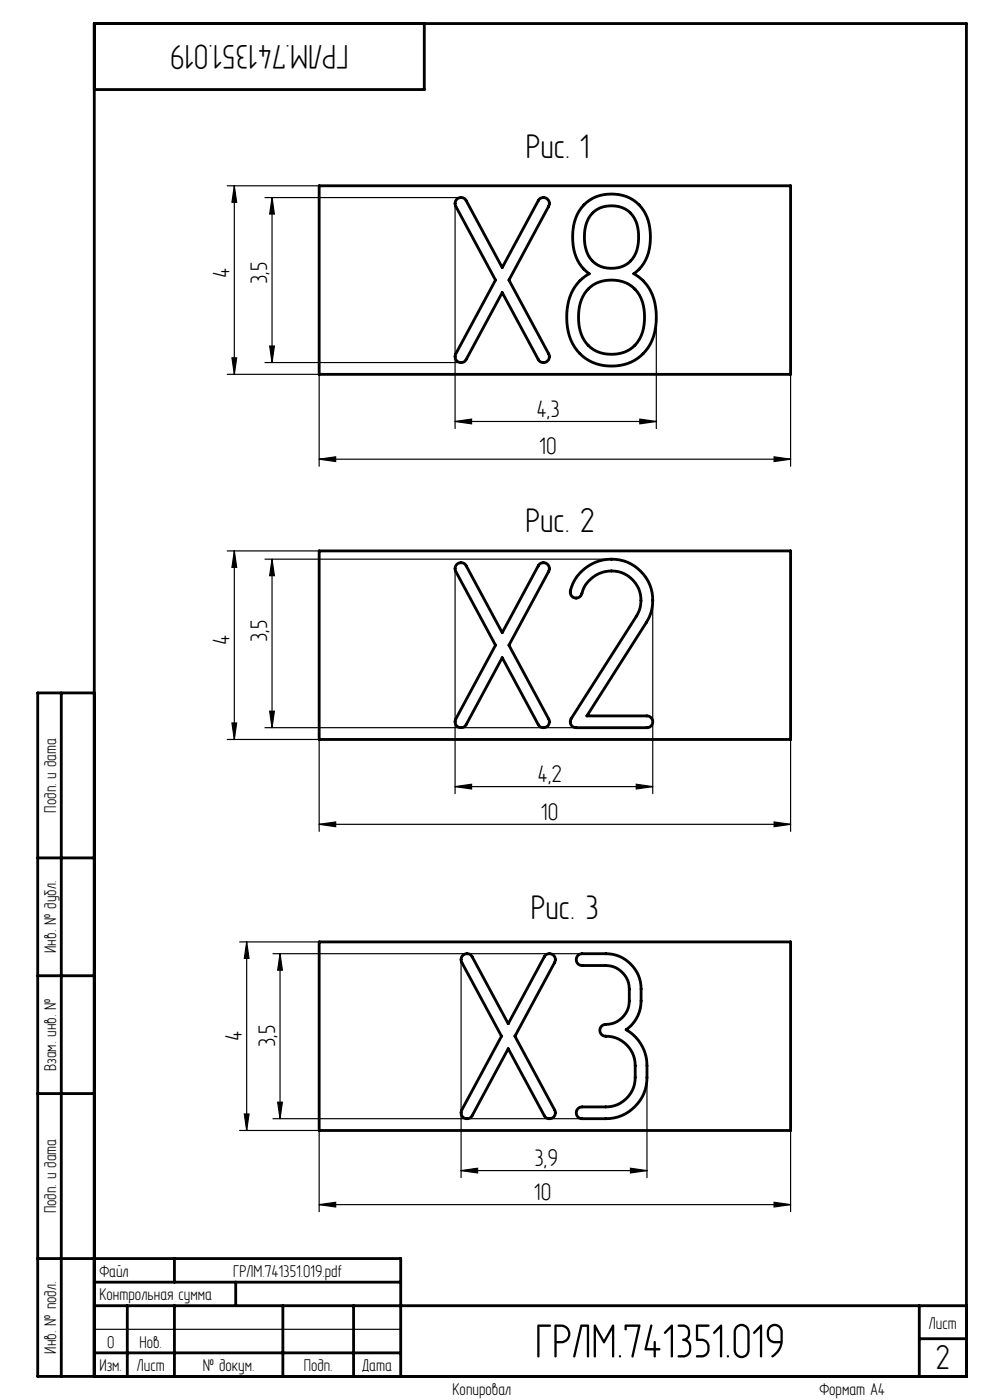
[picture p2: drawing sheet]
<svg xmlns="http://www.w3.org/2000/svg" width="210mm" height="297mm" viewBox="0 0 210 297" stroke-linecap="round" stroke-linejoin="round" font-family="sans-serif">
<g fill="none" stroke="#000" stroke-width=".25">
<path d="M48.2 39.4h19.5M49.7 39.4v40M49.7 39.4l.5 3.5h-1zM56.2 41.9h41.6M57.7 41.9v35M57.7 41.9l.5 3.5h-1zM96.5 43.2v47.7M48.2 79.4h19.5v19.5M49.2 75.9h1l-.5 3.5zM56.2 76.9h41.6M57.2 73.4h1l-.5 3.5zM139.2 69.8v21.1"/>
<path d="M167.7 79.4v19.5M67.7 97.4l3.5-.5v1zM67.7 97.4h100M96.5 89.4l3.5-.5v1zM96.5 89.4h42.7M135.7 88.9l3.5 .5-3.5 .5zM164.2 96.9l3.5 .5-3.5 .5zM48.2 116.9h19.5M49.7 116.9v40M49.7 116.9l.5 3.5h-1zM56.2 118.6h73.5M57.7 118.6v35.8"/>
<path d="M57.7 118.6l.5 3.5h-1zM96.5 120.6v47.8M138.5 127.4v41M48.2 156.9h19.5v19.5M49.2 153.4h1l-.5 3.5zM56.2 154.4h66M57.2 150.9h1l-.5 3.5zM167.7 156.9v19.5M67.7 174.9l3.5-.5v1zM67.7 174.9h100M96.5 166.9l3.5-.5v1zM96.5 166.9h42"/>
<path d="M135 166.4l3.5 .5-3.5 .5zM164.2 174.4l3.5 .5-3.5 .5zM50.8 199.8h16.9M52.3 199.8v40M52.3 199.8l.5 3.5h-1zM57.9 202.3h65.6M59.4 202.3v35M59.4 202.3l.5 3.5h-1zM97.8 203.6v46.2M50.8 239.8h16.9v17.3M51.8 236.3h1l-.5 3.5zM57.9 237.3h65.6"/>
<path d="M58.9 233.8h1l-.5 3.5zM137.2 228.6v21.2M167.7 239.8v17.3M67.7 255.6l3.5-.5v1zM67.7 255.6h100M97.8 248.3l3.5-.5v1zM97.8 248.3h39.4M133.7 247.8l3.5 .5-3.5 .5zM164.2 255.1l3.5 .5-3.5 .5zM20 282h65"/>
</g>
<path d="M139.2 67.3v2.5" fill="none" stroke="#000" stroke-width=".25" stroke-dasharray="15.2 1.3 1.3 1.3"/>
<g fill="none" stroke="#000" stroke-width=".6">
<path d="M90 5v14h-70M67.7 39.4h100v40h-100zM97 42.2a1.26 1.26 0 0 1 1.9 .4l7.6 14.2 7.7-14.2a1.25 1.25 0 0 1 1.7-.5 1.25 1.25 0 0 1 .5 1.7l-8.4 15.6 8.4 15.7a1.25 1.25 0 0 1-.5 1.7 1.25 1.25 0 0 1-1.7-.5l-7.7-14.2-7.6 14.2a1.25 1.25 0 0 1-1.7 .5 1.25 1.25 0 0 1-.5-1.7l8.4-15.7-8.4-15.6-.1-.9zM123.9 43.5a8.4 8.4 0 0 1 12.6 1.2 11.5 11.5 0 0 1-.4 11.8l-1.7 1.6a9.7 9.7 0 0 1 4.8 9.2 9.8 9.8 0 0 1-5.3 9.5 9.5 9.5 0 0 1-13.1-5.5 12.1 12.1 0 0 1 2.2-11.7l2-1.5a8.8 8.8 0 0 1-3.5-7.8 9.6 9.6 0 0 1 2.4-6.8zM125.7 45.2a5.8 5.8 0 0 1 6.4-1.1 5.8 5.8 0 0 1 3.3 5.5 6.6 6.6 0 0 1-2.7 6.6 5.7 5.7 0 0 1-8.7-4.6 8.1 8.1 0 0 1 1.7-6.4zM124.8 61.3a7.3 7.3 0 0 1 10.4 .6 10.2 10.2 0 0 1 0 10.7 7.2 7.2 0 0 1-10.9 .1 10.1 10.1 0 0 1 0-10.9zM67.7 116.9h100v40h-100zM97 119.7a1.26 1.26 0 0 1 1.9 .3l7.6 14.2 7.7-14.2a1.25 1.25 0 0 1 1.7-.5 1.25 1.25 0 0 1 .5 1.7l-8.4 15.7 8.4 15.6a1.25 1.25 0 0 1-.5 1.7 1.25 1.25 0 0 1-1.7-.5l-7.7-14.2-7.6 14.2a1.25 1.25 0 0 1-1.7 .5 1.25 1.25 0 0 1-.5-1.7l8.4-15.6-8.4-15.7-.1-.8zM123.5 121.1a8.8 8.8 0 0 1 11.7-.6 8.8 8.8 0 0 1 1.9 11.6l-12.6 19.8h12.7a1.25 1.25 0 0 1 1.3 1.2 1.25 1.25 0 0 1-1.3 1.3h-15a1.24 1.24 0 0 1-1-2l13.8-21.7a6.3 6.3 0 0 0-2.9-9.2 6.3 6.3 0 0 0-8.7 4.4 1.25 1.25 0 0 1-1.5 .9 1.25 1.25 0 0 1-.9-1.5 8.2 8.2 0 0 1 2.5-4.2zM13 147v145M20 147h-12v145h197v-287h-185v287M8 182h12"/>
<path d="M67.7 199.8h100v40h-100zM8 207h12M98.3 202.6a1.26 1.26 0 0 1 1.9 .4l7.6 14.2 7.7-14.2a1.25 1.25 0 0 1 1.7-.5 1.25 1.25 0 0 1 .5 1.7l-8.5 15.6 8.5 15.7a1.25 1.25 0 0 1-.5 1.7 1.25 1.25 0 0 1-1.7-.5l-7.7-14.2-7.6 14.2a1.25 1.25 0 0 1-1.7 .5 1.25 1.25 0 0 1-.5-1.7l8.4-15.7-8.4-15.6-.2-.9zM122.6 202.7l.9-.4h5a7.5 7.5 0 0 1 7.5 7.5 9.8 9.8 0 0 1-1.1 6.4l-1.1 1.4-1 .9a8.7 8.7 0 0 1 4.4 7.6 11.2 11.2 0 0 1-1 6.6 8.7 8.7 0 0 1-7.7 4.6h-5a1.25 1.25 0 0 1-1.3-1.2 1.25 1.25 0 0 1 1.3-1.3h5a6.2 6.2 0 0 0 6.2-6.2 10.4 10.4 0 0 0-.5-5.2 6.5 6.5 0 0 0-6.2-3.7 1.25 1.25 0 0 1-.7-1.4 1.25 1.25 0 0 1 1.2-1 5 5 0 0 0 5-5 9.9 9.9 0 0 0-.3-4.3 5.1 5.1 0 0 0-4.7-3.2h-5a1.25 1.25 0 0 1-1.2-.7 1.25 1.25 0 0 1 .3-1.4zM8 232h12M8 267h77v25M20 277h185M20 272h65M27 277v15M37 267v5M37 277v15M50 272v5"/>
<path d="M60 277v15M75 277v15M195 277v15M20 287h65M195 284h10"/>
</g>
<g fill="#000">
<path d="M57.7 41.9l.5 3.5h-1zM57.2 73.4h1l-.5 3.5zM49.7 39.4l.5 3.5h-1zM49.2 75.9h1l-.5 3.5zM49.7 116.9l.5 3.5h-1zM49.2 153.4h1l-.5 3.5zM59.4 202.3l.5 3.5h-1zM58.9 233.8h1l-.5 3.5zM52.3 199.8l.5 3.5h-1zM51.8 236.3h1l-.5 3.5z"/>
<path d="M67.7 97.4l3.5-.5v1zM164.2 96.9l3.5 .5-3.5 .5zM96.5 166.9l3.5-.5v1zM135 166.4l3.5 .5-3.5 .5zM97.8 248.3l3.5-.5v1zM133.7 247.8l3.5 .5-3.5 .5z"/>
<path d="M96.5 89.4l3.5-.5v1zM135.7 88.9l3.5 .5-3.5 .5z"/>
<path d="M57.2 150.9h1l-.5 3.5zM57.7 118.6l.5 3.5h-1z"/>
<path d="M67.7 174.9l3.5-.5v1zM164.2 174.4l3.5 .5-3.5 .5zM67.7 255.6l3.5-.5v1zM164.2 255.1l3.5 .5-3.5 .5z"/>
</g>
<text font-size="11" x="113.5" y="288">ГРЛМ.741351.019</text>
<g font-size="7.8">
<text x="73.9" y="9.5" transform="rotate(-180 73.9 9.5)">ГРЛМ.741351.019</text>
<text x="111.5" y="33.5">Рис. 1</text>
<text x="111.5" y="112.9">Рис. 2</text>
<text x="112.6" y="194.9">Рис. 3</text>
<text x="198.4" y="290.5">2</text>
</g>
<g font-size="5.5">
<text x="48.7" y="59.1" transform="rotate(-90 48.7 59.1)">4</text>
<text x="56.7" y="60.3" transform="rotate(-90 56.7 60.3)">3,5</text>
<text x="113.8" y="88.4">4,3</text>
<text x="114.5" y="96.4">10</text>
<text x="48.7" y="136.7" transform="rotate(-90 48.7 136.7)">4</text>
<text x="56.7" y="136.3" transform="rotate(-90 56.7 136.3)">3,5</text>
<text x="114" y="165.9">4,2</text>
<text x="114.8" y="173.9">10</text>
<text x="51.3" y="220.9" transform="rotate(-90 51.3 220.9)">4</text>
<text x="58.4" y="222.1" transform="rotate(-90 58.4 222.1)">3,5</text>
<text x="113.4" y="247.3">3,9</text>
<text x="113.3" y="254.6">10</text>
</g>
<g font-size="3.9">
<text x="11.9" y="172.4" transform="rotate(-90 11.9 172.4)">Подп. и дата</text>
<text x="11.9" y="202.1" transform="rotate(-90 11.9 202.1)">Инв. № дубл.</text>
<text x="11.9" y="227.2" transform="rotate(-90 11.9 227.2)">Взам. инв. №</text>
<text x="11.9" y="257.4" transform="rotate(-90 11.9 257.4)">Подп. и дата</text>
<text x="21.1" y="275.9">Контрольная сумма</text>
<text x="21.1" y="270.9">Файл</text>
<text x="49.5" y="270.9">ГРЛМ.741351.019.pdf</text>
<text x="197" y="281.9">Лист</text>
<text x="11.9" y="287.1" transform="rotate(-90 11.9 287.1)">Инв. № подл.</text>
<text x="22.7" y="285.9">0</text>
<text x="29.6" y="285.9">Нов.</text>
<text x="21.1" y="290.9">Изм.</text>
<text x="29" y="290.9">Лист</text>
<text x="43" y="290.9">№ докум.</text>
<text x="64.4" y="290.9">Подп.</text>
<text x="76.9" y="290.9">Дата</text>
<text x="96" y="296">Копировал</text>
<text x="173.8" y="295.9">Формат A4</text>
</g>
</svg>
